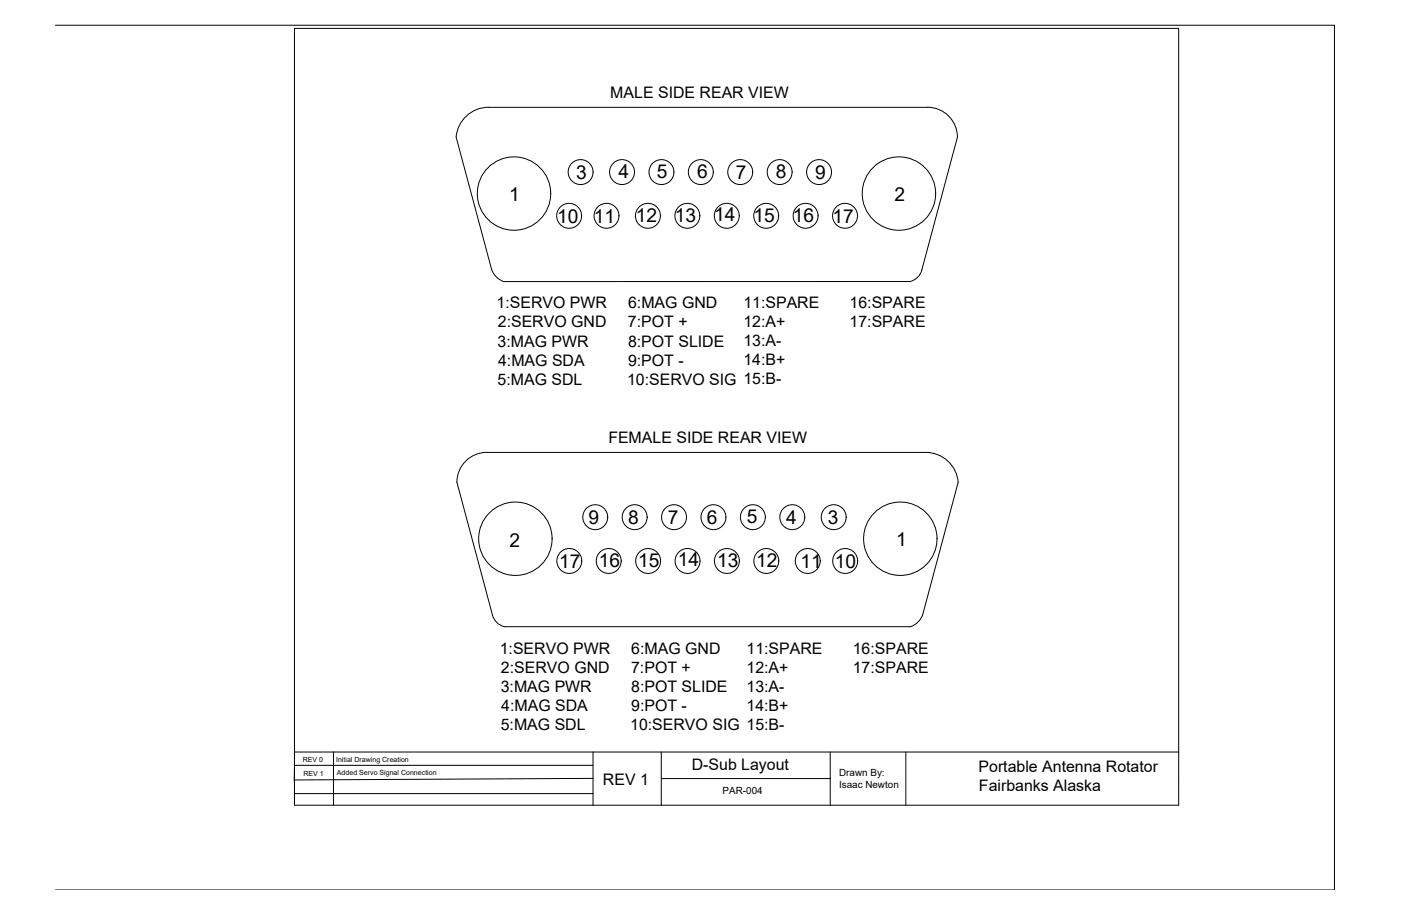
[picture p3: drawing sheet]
<svg xmlns="http://www.w3.org/2000/svg" width="432mm" height="279mm" viewBox="0 0 432 279" stroke-linecap="round" stroke-linejoin="round" font-family="sans-serif">
<!-- layer: 0 -->
<g fill="none" stroke="#000" stroke-width=".31">
<path d="M17.1 7.8h394.2v266.7h-394.2M150.6 33.1a10.1 10.1 0 0 0-10 9.2l10.9 40.8M150.6 33.1h135.3M285.9 33.1a9.2 9.2 0 0 1 9.2 9.2l-11 40.8a4.9 4.9 0 0 1-3.6 3.7h-125.3M151.5 83.1a6.2 6.2 0 0 0 3.7 3.7M150 139.5a9.2 9.2 0 0 0-9.2 9.2l11 40.9M150.1 139.5h135.2M285.3 139.5a10.1 10.1 0 0 1 10 9.2l-10.9 40.9a6.2 6.2 0 0 1-3.7 3.7h-125.3a5 5 0 0 1-3.6-3.7M90.8 231.9h272.5v16.4h-272.5zM102.8 231.9v16.4M182.8 231.9v16.4M203.8 231.9v16.4"/>
<path d="M255.9 231.9v16.4M279.2 231.9v16.4M363.3 231.9v-223.1h-272.5v227.2h92M90.8 244.7h92M182.8 240l-92 .5v-4.1l-.1 4.5M203.8 240.1h52.1"/>
<circle cx="158.4" cy="59.7" r="11.3"/>
<circle cx="179" cy="53.1" r="3.8"/>
<circle cx="191.7" cy="53.1" r="3.8"/>
<circle cx="203.9" cy="53.1" r="3.8"/>
<circle cx="216" cy="53.1" r="3.8"/>
<circle cx="228.1" cy="53.1" r="3.8"/>
<circle cx="240.3" cy="53.1" r="3.8"/>
<circle cx="252.4" cy="53.1" r="3.8"/>
<circle cx="277.1" cy="59.7" r="11.3"/>
<circle cx="175.4" cy="66.6" r="3.8"/>
<circle cx="186.9" cy="66.6" r="3.8"/>
<circle cx="199.7" cy="66.6" r="3.8"/>
<circle cx="211.8" cy="66.6" r="3.8"/>
<circle cx="224" cy="66.6" r="3.8"/>
<circle cx="236.1" cy="66.6" r="3.8"/>
<circle cx="248.3" cy="66.6" r="3.8"/>
<circle cx="260.4" cy="66.6" r="3.8"/>
<circle cx="183.5" cy="159.5" r="3.8"/>
<circle cx="195.6" cy="159.5" r="3.8"/>
<circle cx="207.7" cy="159.5" r="3.8"/>
<circle cx="219.9" cy="159.5" r="3.8"/>
<circle cx="232" cy="159.5" r="3.8"/>
<circle cx="244.2" cy="159.5" r="3.8"/>
<circle cx="257" cy="159.5" r="3.8"/>
<circle cx="158.8" cy="166.1" r="11.3"/>
<circle cx="175.5" cy="173" r="3.8"/>
<circle cx="187.6" cy="173" r="3.8"/>
<circle cx="199.8" cy="173" r="3.8"/>
<circle cx="211.9" cy="173" r="3.8"/>
<circle cx="224" cy="173" r="3.8"/>
<circle cx="236.2" cy="173" r="3.8"/>
<circle cx="249" cy="173" r="3.8"/>
<circle cx="260.5" cy="173" r="3.8"/>
<circle cx="277.5" cy="166.1" r="11.3"/>
</g>
<g font-size="5.9">
<text x="177.5" y="55.1">3</text>
<text x="190.6" y="55">4</text>
<text x="202.5" y="54.8">5</text>
<text x="214.8" y="55">6</text>
<text x="226.8" y="55.1">7</text>
<text x="239.1" y="55">8</text>
<text x="251.3" y="55.2">9</text>
<text x="156.9" y="61.9">1</text>
<text x="275.7" y="62.1">2</text>
<text x="171.7" y="68.9">10</text>
<text x="183" y="68.7">11</text>
<text x="195.9" y="68.3">12</text>
<text x="207.9" y="68.5">13</text>
<text x="220.1" y="68.1">14</text>
<text x="232.3" y="68.4">15</text>
<text x="244.4" y="68.5">16</text>
<text x="256.6" y="68.9">17</text>
<text x="181.4" y="161.6">9</text>
<text x="193.6" y="161.5">8</text>
<text x="205.8" y="161.5">7</text>
<text x="217.8" y="161.5">6</text>
<text x="230.2" y="161.2">5</text>
<text x="242.3" y="161.5">4</text>
<text x="255.1" y="161.5">3</text>
<text x="157.1" y="168.6">2</text>
<text x="276.2" y="168.4">1</text>
<text x="172.4" y="175.3">17</text>
<text x="184.6" y="174.9">16</text>
<text x="196.7" y="174.8">15</text>
<text x="208.9" y="174.6">14</text>
<text x="221" y="174.9">13</text>
<text x="233.1" y="174.7">12</text>
<text x="246.7" y="175.1">11</text>
<text x="257.3" y="175.3">10</text>
</g>
<g font-size="4.9">
<text x="188.1" y="30.2">MALE SIDE REAR VIEW</text>
<text x="153.1" y="95.1">1:SERVO PWR</text>
<text x="193.6" y="95.1">6:MAG GND</text>
<text x="229.1" y="95.1">11:SPARE</text>
<text x="261.9" y="95.1">16:SPARE</text>
<text x="153.4" y="101">2:SERVO GND</text>
<text x="193.5" y="101">7:POT +</text>
<text x="229.1" y="100.9">12:A+</text>
<text x="261.9" y="101">17:SPARE</text>
<text x="153.4" y="106.9">3:MAG PWR</text>
<text x="193.6" y="106.9">8:POT SLIDE</text>
<text x="229.1" y="106.8">13:A-</text>
<text x="153.5" y="112.8">4:MAG SDA</text>
<text x="193.6" y="112.8">9:POT -</text>
<text x="229.1" y="112.6">14:B+</text>
<text x="153.4" y="118.7">5:MAG SDL</text>
<text x="193.3" y="118.7">10:SERVO SIG 15:B-</text>
<text x="187.5" y="136.7">FEMALE SIDE REAR VIEW</text>
<text x="154" y="201.6">1:SERVO PWR</text>
<text x="194.6" y="201.6">6:MAG GND</text>
<text x="230.1" y="201.6">11:SPARE</text>
<text x="262.8" y="201.6">16:SPARE</text>
<text x="154.4" y="207.5">2:SERVO GND</text>
<text x="194.5" y="207.5">7:POT +</text>
<text x="230.1" y="207.5">12:A+</text>
<text x="262.8" y="207.5">17:SPARE</text>
<text x="154.3" y="213.4">3:MAG PWR</text>
<text x="194.5" y="213.4">8:POT SLIDE</text>
<text x="230.1" y="213.3">13:A-</text>
<text x="154.5" y="219.3">4:MAG SDA</text>
<text x="194.5" y="219.3">9:POT -</text>
<text x="230.1" y="219.2">14:B+</text>
<text x="154.3" y="225.2">5:MAG SDL</text>
<text x="194.2" y="225.2">10:SERVO SIG 15:B-</text>
<text x="213.2" y="237.5">D-Sub Layout</text>
<text x="301.6" y="238">Portable Antenna Rotator</text>
<text x="185.8" y="242">REV 1</text>
<text x="301.7" y="243.9">Fairbanks Alaska</text>
</g>
<g font-size="3">
<text x="258.6" y="239.4">Drawn By:</text>
<text x="222.7" y="244.9">PAR-004</text>
<text x="258.6" y="243">Isaac Newton</text>
</g>
<g font-size="2.2">
<text x="93.3" y="235">REV 0</text>
<text x="93.5" y="239.2">REV 1</text>
<text x="103.6" y="234.9">Initial Drawing Creation</text>
<text x="103.8" y="239">Added Servo Signal Connection</text>
</g>
</svg>
